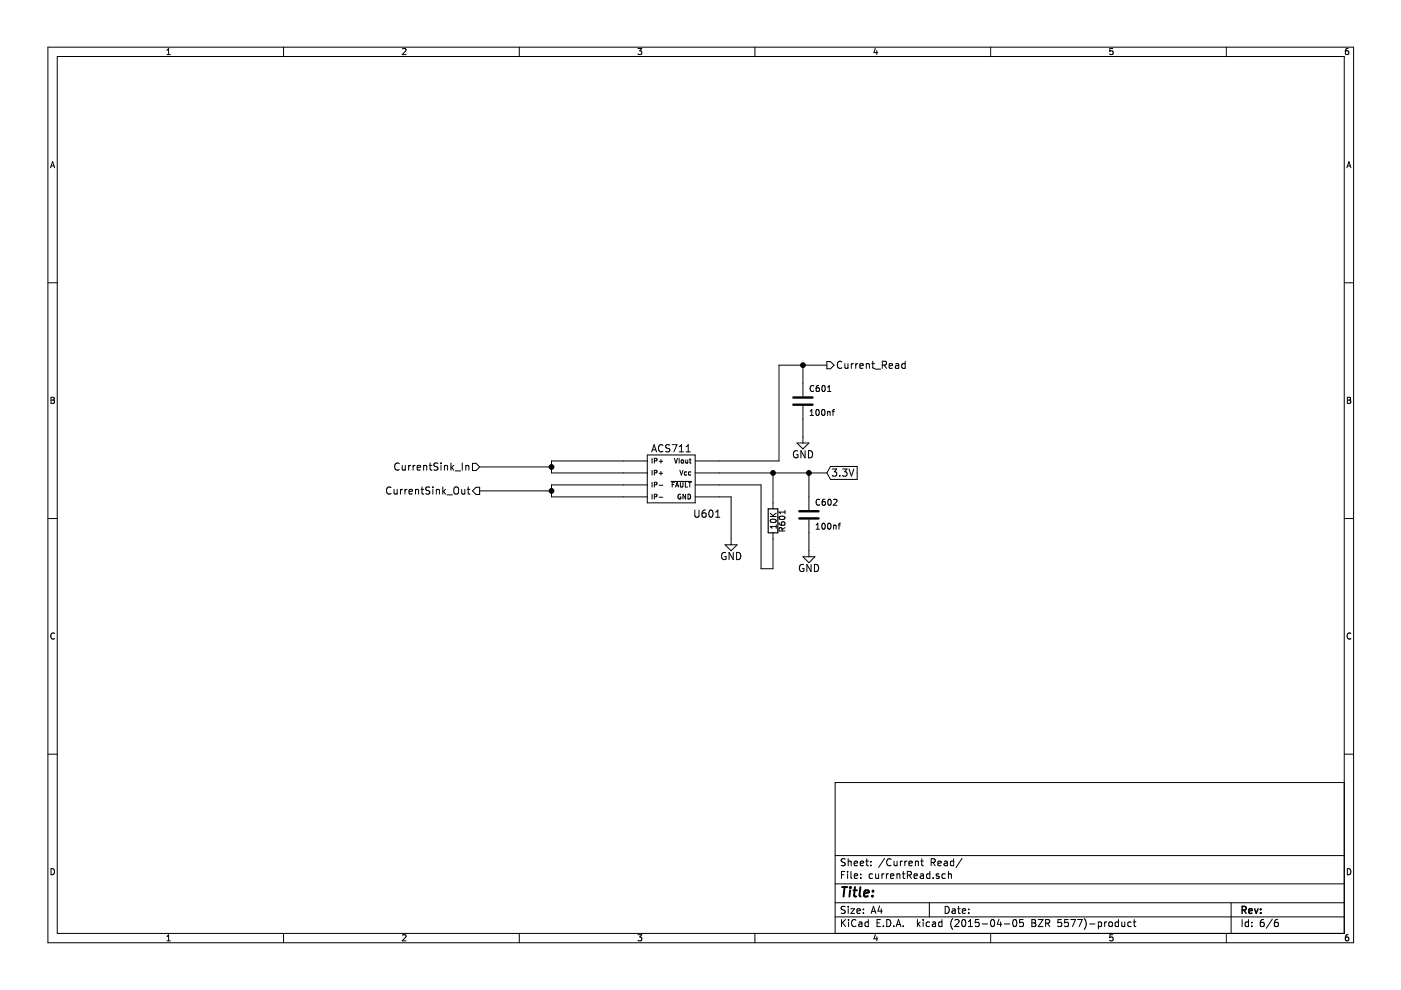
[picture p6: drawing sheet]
EESchema Schematic File Version 2
LIBS:power
LIBS:device
LIBS:transistors
LIBS:conn
LIBS:linear
LIBS:regul
LIBS:74xx
LIBS:cmos4000
LIBS:adc-dac
LIBS:memory
LIBS:xilinx
LIBS:special
LIBS:microcontrollers
LIBS:dsp
LIBS:microchip
LIBS:analog_switches
LIBS:motorola
LIBS:texas
LIBS:intel
LIBS:audio
LIBS:interface
LIBS:digital-audio
LIBS:philips
LIBS:display
LIBS:cypress
LIBS:siliconi
LIBS:opto
LIBS:atmel
LIBS:contrib
LIBS:valves
LIBS:currentSink
LIBS:currentSink-cache
EELAYER 25 0
EELAYER END
$Descr A4 11693 8268
encoding utf-8
Sheet 6 6
Title ""
Date ""
Rev ""
Comp ""
Comment1 ""
Comment2 ""
Comment3 ""
Comment4 ""
$EndDescr
$Comp
L ACS711 U601
U 1 1
P 5600 3900
F 0 "U601" H 5900 3504 60  0000 C CNN
F 1 "ACS711" H 5600 4050 60  0000 C CNN
F 2 "" H 5600 3900 60  0000 C CNN
F 3 "" H 5600 3900 60  0000 C CNN
	1    5600 3900
	1    0    0    -1  
$EndComp
Text HLabel 4000 3900 0    60   Input ~ 0
CurrentSink_In
Text HLabel 4000 4100 0    60   Output ~ 0
CurrentSink_Out
$Comp
L GND #PWR601
U 1 1
P 6100 4500
F 0 "#PWR601" H 6100 4250 60  0001 C CNN
F 1 "GND" H 6100 4350 60  0000 C CNN
F 2 "" H 6100 4500 60  0000 C CNN
F 3 "" H 6100 4500 60  0000 C CNN
	1    6100 4500
	1    0    0    -1  
$EndComp
Text HLabel 6900 3050 2    60   Output ~ 0
Current_Read
Text GLabel 6900 3950 2    60   Input ~ 0
3.3V
$Comp
L R R601
U 1 1
P 6450 4350
F 0 "R601" V 6530 4350 50  0000 C CNN
F 1 "10K" V 6457 4351 50  0000 C CNN
F 2 "" V 6380 4350 30  0000 C CNN
F 3 "" H 6450 4350 30  0000 C CNN
	1    6450 4350
	1    0    0    -1  
$EndComp
$Comp
L C C601
U 1 1
P 6700 3350
F 0 "C601" H 6750 3450 50  0000 L CNN
F 1 "100nf" H 6750 3250 50  0000 L CNN
F 2 "" H 6738 3200 30  0000 C CNN
F 3 "" H 6700 3350 60  0000 C CNN
F 4 "Value" H 6700 3350 60  0001 C CNN "MPN"
	1    6700 3350
	1    0    0    -1  
$EndComp
$Comp
L GND #PWR602
U 1 1
P 6700 3650
F 0 "#PWR602" H 6700 3400 60  0001 C CNN
F 1 "GND" H 6700 3500 60  0000 C CNN
F 2 "" H 6700 3650 60  0000 C CNN
F 3 "" H 6700 3650 60  0000 C CNN
	1    6700 3650
	1    0    0    -1  
$EndComp
Wire Wire Line
	5200 3850 4600 3850
Wire Wire Line
	4600 3850 4600 3950
Wire Wire Line
	4600 3900 4000 3900
Wire Wire Line
	4600 3950 5200 3950
Connection ~ 4600 3900
Wire Wire Line
	5200 4050 4600 4050
Wire Wire Line
	4600 4050 4600 4150
Wire Wire Line
	4600 4100 4000 4100
Wire Wire Line
	4600 4150 5200 4150
Connection ~ 4600 4100
Wire Wire Line
	6000 4150 6100 4150
Wire Wire Line
	6100 4150 6100 4500
Wire Wire Line
	6500 3850 6000 3850
Wire Wire Line
	6500 3050 6500 3850
Wire Wire Line
	6500 3050 6900 3050
Wire Wire Line
	6000 3950 6900 3950
Wire Wire Line
	6000 4050 6350 4050
Wire Wire Line
	6350 4050 6350 4750
Wire Wire Line
	6450 4750 6350 4750
Wire Wire Line
	6450 4500 6450 4750
Wire Wire Line
	6700 3050 6700 3200
Connection ~ 6700 3050
Wire Wire Line
	6700 3500 6700 3650
Wire Wire Line
	6450 3950 6450 4200
Connection ~ 6450 3950
$Comp
L C C602
U 1 1
P 6750 4300
F 0 "C602" H 6800 4400 50  0000 L CNN
F 1 "100nf" H 6800 4200 50  0000 L CNN
F 2 "" H 6788 4150 30  0000 C CNN
F 3 "" H 6750 4300 60  0000 C CNN
F 4 "Value" H 6750 4300 60  0001 C CNN "MPN"
	1    6750 4300
	1    0    0    -1  
$EndComp
$Comp
L GND #PWR603
U 1 1
P 6750 4600
F 0 "#PWR603" H 6750 4350 60  0001 C CNN
F 1 "GND" H 6750 4450 60  0000 C CNN
F 2 "" H 6750 4600 60  0000 C CNN
F 3 "" H 6750 4600 60  0000 C CNN
	1    6750 4600
	1    0    0    -1  
$EndComp
Wire Wire Line
	6750 4450 6750 4600
Wire Wire Line
	6750 3950 6750 4150
Connection ~ 6750 3950
$EndSCHEMATC
